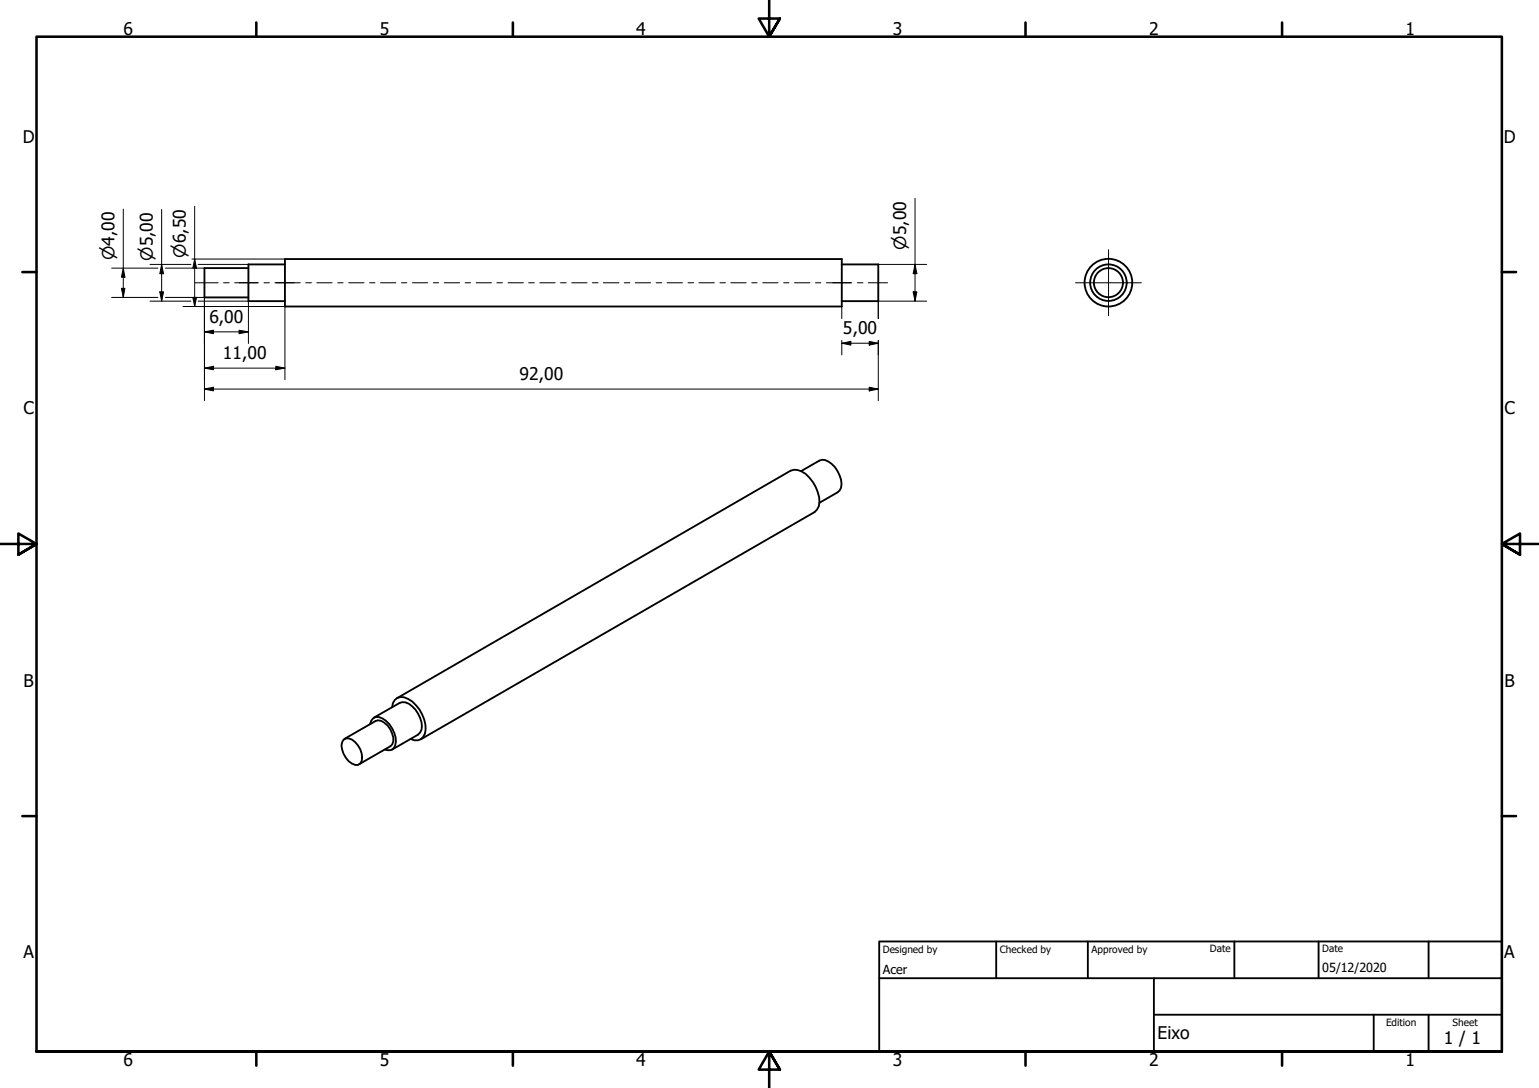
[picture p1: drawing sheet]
<svg xmlns="http://www.w3.org/2000/svg" width="420mm" height="297mm" viewBox="0 0 420 297" stroke-linecap="round" stroke-linejoin="round" font-family="sans-serif">
<!-- layer: Visible (ISO) -->
<g fill="none" stroke="#000" stroke-width=".51">
<path d="M67.8 73.2h-12v8h12M77.8 72.2h-10v10h10M77.8 70.7h152v13h-152zM229.8 72.2h10v10h-10M218.7 128.6l4.9-2.8a2.93 2.93 0 0 1 3.5 .9 7.5 7.5 0 0 1 2.5 6.4l-.4 .8-.5 .5-5 2.9M101 197.7a2.1 2.1 0 0 1 3.4-1.6 7.2 7.2 0 0 1 3.5 7.4 1.91 1.91 0 0 1-2.9 1.1M102 195.9l7.2-4a3 3 0 0 1 3.3 .9 7.3 7.3 0 0 1 2.6 6.4l-1 1.4-7 4M107.1 193.1a2.67 2.67 0 0 1 1.4-2.6 2.67 2.67 0 0 1 2.9 .3 9.4 9.4 0 0 1 4.6 9.5 2.53 2.53 0 0 1-3.9 1.4M108.4 190.6l107.4-62.1a4.4 4.4 0 0 1 5.2 1.9 9.4 9.4 0 0 1 2.5 7.9l-1.1 1.5-107.5 62.1M93.8 202a2.29 2.29 0 0 1 3.2 .6 4.9 4.9 0 0 1 1.4 5.9 2.29 2.29 0 0 1-3.2-.7 5.9 5.9 0 0 1-1.8-5.2zM94 201.7l8.6-4.9a2.97 2.97 0 0 1 3.3 1.3 6.4 6.4 0 0 1 1.5 4.3l-.3 .8-.5 .6-8.6 4.8"/>
<circle cx="302.6" cy="77.2" r="6.5"/>
<circle cx="302.6" cy="77.2" r="5"/>
<circle cx="302.6" cy="77.2" r="4"/>
</g>
<!-- layer: Border (ISO) -->
<g fill="none" stroke="#000" stroke-width=".7">
<path d="M70 6.1v3.9M140 6.1v3.9M210 0v10l-2.9-4.9h5.8l-2.9 4.9 2.9-4.9M280 6.1v3.9M350 6.1v3.9M6.1 74.3h3.9M410 74.3h3.9M0 148.5h10l-5-2.8v5.7l5-2.9-5 2.9M420 148.5h-10l5-2.8v5.7l-5-2.9 5 2.9M6.1 222.8h3.9M410 222.8h3.9M10 287.1v-277.1h400v277.1h-400h400"/>
<path d="M70 287.1v3.8M140 287.1v3.8M212.9 292l-2.9-4.9 2.9 4.9h-5.8l2.9-4.9v9.9M280 287.1v3.8M350 287.1v3.8"/>
</g>
<!-- layer: Title (ISO) -->
<path d="M240 257h170v30.1h-170zM272 257v10.1M297 257v10.1M337 257v10.1M360 257v10.1M390 257v10.1M240 267.1h170M315 277h95M315 267.1v20M375 277v10.1M390 277v10.1" fill="none" stroke="#000" stroke-width=".51"/>
<!-- layer: Dimension (ISO) -->
<g fill="none" stroke="#000" stroke-width=".27">
<path d="M33.7 57.1v24.1M44.1 57.2v25M53.1 56.3v27.4M249.8 54.2v28M30.5 73.2h12.6M33.1 78.7h1l-.4 2.5zM33.7 73.2l.4 2.5h-1zM41 72.2h11.1M43.6 79.7h1l-.5 2.5zM44.1 72.2l.5 2.5h-1zM45.1 73.2h10.7M52.4 70.7h25.4"/>
<path d="M53.1 70.7l.6 2.5h-1.1zM54.1 72.2h13.7M239.8 72.2h13.2M249.3 79.7h1l-.5 2.5zM249.8 72.2l.5 2.5h-1zM30.5 81.2h12.6M41 82.2h11.1M45.1 81.2h10.7v28.2M50 83.7h27.8v20M52.6 81.2h1.1l-.6 2.5zM54.1 82.2h13.7v11.6M55.8 90.6l2.5-.4v.9z"/>
<path d="M55.8 90.6h12M65.3 90.2l2.5 .4-2.5 .5zM75.3 100l2.5 .5-2.5 .5zM229.8 93.7l2.5-.5v1zM229.8 93.7h10M229.8 83.7v3.3M229.8 92.9v4M237.3 93.2l2.5 .5-2.5 .5zM239.8 92.9v16.5M253 82.2h-13.2v4.8M55.8 106.2l2.5-.5v1zM55.8 100.5l2.5-.5v1z"/>
<path d="M55.8 106.2h184M55.8 100.5h22M237.3 105.7l2.5 .5-2.5 .5z"/>
</g>
<g fill="#000">
<path d="M33.1 78.7h1l-.4 2.5z" fill-rule="evenodd"/>
<path d="M33.7 73.2l.4 2.5h-1z" fill-rule="evenodd"/>
<path d="M43.6 79.7h1l-.5 2.5z" fill-rule="evenodd"/>
<path d="M44.1 72.2l.5 2.5h-1z" fill-rule="evenodd"/>
<path d="M53.1 70.7l.6 2.5h-1.1z" fill-rule="evenodd"/>
<path d="M249.3 79.7h1l-.5 2.5z" fill-rule="evenodd"/>
<path d="M249.8 72.2l.5 2.5h-1z" fill-rule="evenodd"/>
<path d="M52.6 81.2h1.1l-.6 2.5z" fill-rule="evenodd"/>
<path d="M55.8 100.5l2.5-.5v1z" fill-rule="evenodd"/>
<path d="M55.8 90.6l2.5-.4v.9z" fill-rule="evenodd"/>
<path d="M65.3 90.2l2.5 .4-2.5 .5z" fill-rule="evenodd"/>
<path d="M229.8 93.7l2.5-.5v1z" fill-rule="evenodd"/>
<path d="M237.3 93.2l2.5 .5-2.5 .5z" fill-rule="evenodd"/>
<path d="M55.8 106.2l2.5-.5v1z" fill-rule="evenodd"/>
<path d="M75.3 100l2.5 .5-2.5 .5z" fill-rule="evenodd"/>
<path d="M237.3 105.7l2.5 .5-2.5 .5z" fill-rule="evenodd"/>
</g>
<!-- layer: Center Mark (ISO) -->
<path d="M293.6 77.2h18M302.6 68.2v18" fill="none" stroke="#000" stroke-width=".27"/>
<!-- layer: Centerline (ISO) -->
<g fill="none" stroke="#000" stroke-width=".27">
<path d="M53.3 77.2h6.3M61 77.2h1.5M64.1 77.2h6.4M72.1 77.2h1.4M75.1 77.2h6.9M83.5 77.2h1.5M86.5 77.2h4.2M92.2 77.2h1.5M95.2 77.2h4.2M100.9 77.2h1.5M103.9 77.2h4.2M109.6 77.2h1.5"/>
<path d="M112.6 77.2h4.2M118.3 77.2h1.5M121.3 77.2h4.2M127 77.2h1.5M130 77.2h4.2M135.6 77.2h1.6M138.7 77.2h4.2M144.3 77.2h1.6M147.4 77.2h4.2M153 77.2h1.6M156.1 77.2h4.2M161.7 77.2h1.6"/>
<path d="M164.7 77.2h4.3M170.4 77.2h1.6M173.4 77.2h4.2M179.1 77.2h1.6M182.1 77.2h4.2M187.8 77.2h1.6M190.8 77.2h4.2M196.5 77.2h1.6M199.5 77.2h4.2M205.2 77.2h1.5M208.2 77.2h4.2M213.9 77.2h1.5"/>
<path d="M216.9 77.2h4.2M222.6 77.2h1.5M225.6 77.2h6.9M234.1 77.2h1.5M237 77.2h5.3"/>
</g>
<g font-size="4.8">
<text x="33.7" y="9.6">6</text>
<text x="103.7" y="9.6">5</text>
<text x="173.7" y="9.6">4</text>
<text x="243.7" y="9.6">3</text>
<text x="313.7" y="9.6">2</text>
<text x="383.7" y="9.6">1</text>
<text x="6.2" y="38.9">D</text>
<text x="410.5" y="38.9">D</text>
<text x="57.1" y="88.3">6,00</text>
<text x="230.1" y="91.3">5,00</text>
<text x="60.8" y="98.1">11,00</text>
<text x="141.8" y="103.8">92,00</text>
<text x="6.4" y="113.1">C</text>
<text x="410.7" y="113.1">C</text>
<text x="6.4" y="187.4">B</text>
<text x="410.7" y="187.4">B</text>
<text x="6.4" y="261.7">A</text>
<text x="410.7" y="261.7">A</text>
<text x="316" y="283.8">Eixo</text>
<text x="394.2" y="285">1 / 1</text>
<text x="33.7" y="290.9">6</text>
<text x="103.7" y="290.9">5</text>
<text x="173.7" y="290.9">4</text>
<text x="243.7" y="290.9">3</text>
<text x="313.7" y="290.9">2</text>
<text x="383.7" y="290.9">1</text>
</g>
<g font-size="4.6">
<text x="31.2" y="71.1" transform="rotate(-90 31.2 71.1)">⌀4,00</text>
<text x="41.7" y="71.2" transform="rotate(-90 41.7 71.2)">⌀5,00</text>
<text x="50.7" y="70.3" transform="rotate(-90 50.7 70.3)">⌀6,50</text>
<text x="247.4" y="68.2" transform="rotate(-90 247.4 68.2)">⌀5,00</text>
</g>
<g font-size="3.4">
<text x="241" y="266">Acer</text>
<text x="361" y="265.5">05/12/2020</text>
</g>
<g font-size="2.7">
<text x="241" y="260.1">Designed by</text>
<text x="273" y="260.1">Checked by</text>
<text x="298" y="260.1">Approved by</text>
<text x="330.3" y="260">Date</text>
<text x="361" y="260">Date</text>
<text x="378.4" y="280.1">Edition</text>
<text x="396.6" y="280.1">Sheet</text>
</g>
</svg>
